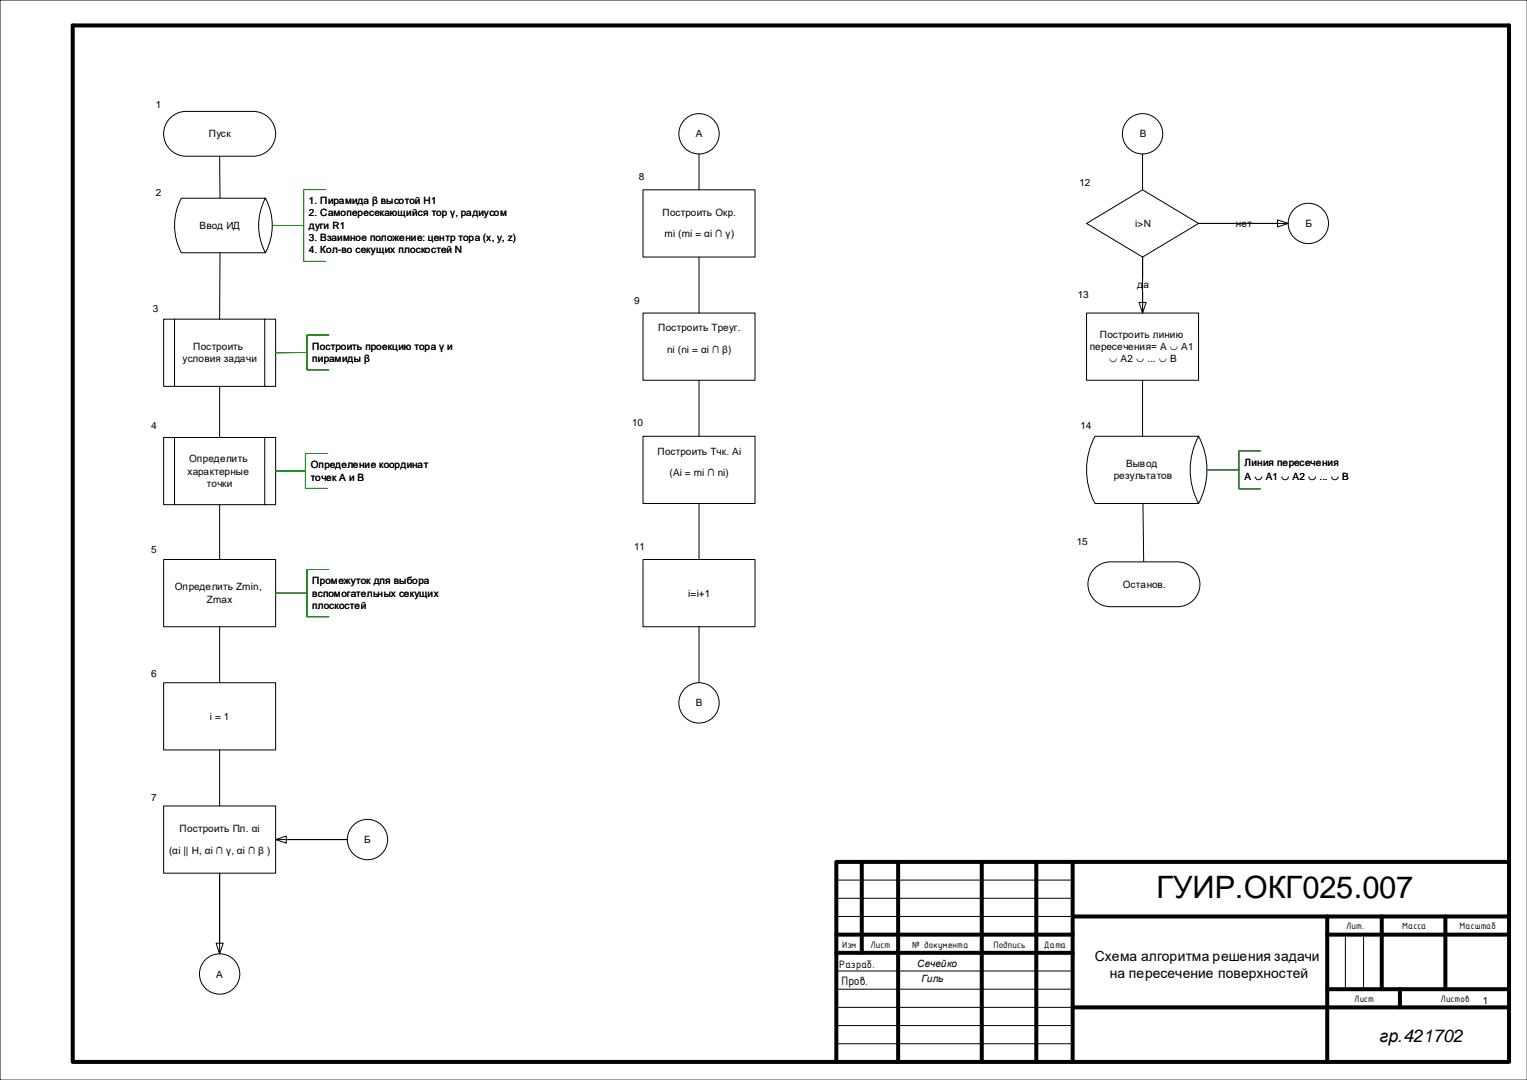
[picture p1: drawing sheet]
<svg xmlns="http://www.w3.org/2000/svg" width="420mm" height="297mm" viewBox="0 0 420 297" stroke-linecap="round" stroke-linejoin="round" font-family="sans-serif">
<path d="M420 0h-420v297h420M230 242h65M230 247h65M230 252h65M370 257v15M375 257v15M230 267h65M230 272h65M230 277h65.1M230 282h65M230 287h65" fill="none" stroke="#000" stroke-width=".28"/>
<g fill="none" stroke="#000" stroke-width="1.1">
<path d="M20 7h395v285h-395zM237 237v25M247 237v55M270 237v55M285 237v55M295 237v55M415 237h-185v55M230 257h65M295 252h120M365 252v40M365 257h50M380 252v20"/>
<path d="M397.5 252v20M230 262h65M295 277h120M365 272h50M385 272v5"/>
</g>
<path d="M46.8 32.4a6.1 6.1 0 0 1 4.4-1.8h18.4a6.2 6.2 0 0 1 6.2 6.2 6.2 6.2 0 0 1-6.2 6.2h-18.4a6.2 6.2 0 0 1-5.7-3.8 6.2 6.2 0 0 1 1.3-6.8z" fill-rule="evenodd" fill="#fff"/>
<path d="M46.8 32.4a6.1 6.1 0 0 1 4.4-1.8h18.4a6.2 6.2 0 0 1 6.2 6.2 6.2 6.2 0 0 1-6.2 6.2h-18.4a6.2 6.2 0 0 1-5.7-3.8 6.2 6.2 0 0 1 1.3-6.8z" fill="none" stroke="#000" stroke-width=".28"/>
<path d="M45 87.8h30.8v18.4h-30.8z" fill-rule="evenodd" fill="#fff"/>
<path d="M45 87.8h30.8v18.4h-30.8zM48 87.8v18.4M72.8 87.8v18.4" fill="none" stroke="#000" stroke-width=".28"/>
<path d="M45 120.3h30.8v18.5h-30.8z" fill-rule="evenodd" fill="#fff"/>
<path d="M45 120.3h30.8v18.5h-30.8zM48 120.3v18.5M72.8 120.3v18.5" fill="none" stroke="#000" stroke-width=".28"/>
<path d="M45 153.8h30.8v18.5h-30.8z" fill-rule="evenodd" fill="#fff"/>
<path d="M45 153.8h30.8v18.5h-30.8z" fill="none" stroke="#000" stroke-width=".28"/>
<path d="M45 187.7h30.8v18.5h-30.8z" fill-rule="evenodd" fill="#fff"/>
<path d="M45 187.7h30.8v18.5h-30.8z" fill="none" stroke="#000" stroke-width=".28"/>
<path d="M45 221.6h30.8v18.5h-30.8z" fill-rule="evenodd" fill="#fff"/>
<path d="M45 221.6h30.8v18.5h-30.8z" fill="none" stroke="#000" stroke-width=".28"/>
<circle cx="101.1" cy="230.9" r="5.5" fill="#fff"/>
<g fill="none" stroke="#000" stroke-width=".28">
<path d="M75.8 230.9l2.9-1v1.9zM78.7 230.9h16.8"/>
<circle cx="101.1" cy="230.9" r="5.5"/>
</g>
<circle cx="60.4" cy="267.8" r="5.5" fill="#fff"/>
<g fill="none" stroke="#000" stroke-width=".28">
<path d="M59.4 259.4h2l-1 2.9zM60.4 240.1v19.3"/>
<circle cx="60.4" cy="267.8" r="5.5"/>
</g>
<circle cx="192.2" cy="36.8" r="5.5" fill="#fff"/>
<circle cx="192.2" cy="36.8" r="5.5" fill="none" stroke="#000" stroke-width=".28"/>
<path d="M176.8 52.2h30.8v18.5h-30.8z" fill-rule="evenodd" fill="#fff"/>
<path d="M176.8 52.2h30.8v18.5h-30.8z" fill="none" stroke="#000" stroke-width=".28"/>
<path d="M176.8 86.1h30.8v18.5h-30.8z" fill-rule="evenodd" fill="#fff"/>
<path d="M176.8 86.1h30.8v18.5h-30.8z" fill="none" stroke="#000" stroke-width=".28"/>
<path d="M176.8 120h30.8v18.4h-30.8z" fill-rule="evenodd" fill="#fff"/>
<path d="M176.8 120h30.8v18.4h-30.8z" fill="none" stroke="#000" stroke-width=".28"/>
<path d="M176.8 153.8h30.8v18.5h-30.8z" fill-rule="evenodd" fill="#fff"/>
<path d="M176.8 153.8h30.8v18.5h-30.8z" fill="none" stroke="#000" stroke-width=".28"/>
<circle cx="192.2" cy="193.3" r="5.5" fill="#fff"/>
<circle cx="192.2" cy="193.3" r="5.5" fill="none" stroke="#000" stroke-width=".28"/>
<circle cx="314.2" cy="36.8" r="5.5" fill="#fff"/>
<circle cx="314.2" cy="36.8" r="5.5" fill="none" stroke="#000" stroke-width=".28"/>
<path d="M298.8 61.4l15.4-9.2 15.4 9.2-15.4 9.3z" fill-rule="evenodd" fill="#fff"/>
<path d="M298.8 61.4l15.4-9.2 15.4 9.2-15.4 9.3z" fill="none" stroke="#000" stroke-width=".28"/>
<circle cx="359.8" cy="61.4" r="5.5" fill="#fff"/>
<g fill="none" stroke="#000" stroke-width=".28">
<path d="M192.2 42.3v9.9M314.2 42.3v9.9M192.2 70.7v15.4M329.6 61.4h21.7M351.3 60.5l3 .9-3 1zM192.2 104.6v15.4M192.2 138.4v15.4M192.2 172.3v15.4"/>
<circle cx="359.8" cy="61.4" r="5.5"/>
</g>
<g fill="#fff">
<path d="M339.7 59.7h4.5v3.4h-4.5z" fill-rule="evenodd"/>
<path d="M298.8 86.1h30.8v18.5h-30.8z" fill-rule="evenodd"/>
</g>
<path d="M298.8 86.1h30.8v18.5h-30.8z" fill="none" stroke="#000" stroke-width=".28"/>
<path d="M301.1 120h28.5a19.6 19.6 0 0 1 0 18.4h-28.5a19.6 19.6 0 0 1 0-18.4z" fill-rule="evenodd" fill="#fff"/>
<path d="M301.1 120h28.5a19.6 19.6 0 0 1 0 18.4h-28.5a19.6 19.6 0 0 1 0-18.4zM329.6 120a19.6 19.6 0 0 0 0 18.4M314.3 138.4l.2 16.1" fill="none" stroke="#000" stroke-width=".28"/>
<path d="M301 156.3a6.1 6.1 0 0 1 4.4-1.8h18.4a6.2 6.2 0 0 1 6.2 6.2 6.2 6.2 0 0 1-6.2 6.1h-18.4a6.2 6.2 0 0 1-5.7-3.8 6.2 6.2 0 0 1 1.3-6.7z" fill-rule="evenodd" fill="#fff"/>
<path d="M314.2 70.7v12.5M313.2 83.2h2l-1 2.9zM314.2 104.6v15.4M301 156.3a6.1 6.1 0 0 1 4.4-1.8h18.4a6.2 6.2 0 0 1 6.2 6.2 6.2 6.2 0 0 1-6.2 6.1h-18.4a6.2 6.2 0 0 1-5.7-3.8 6.2 6.2 0 0 1 1.3-6.7z" fill="none" stroke="#000" stroke-width=".28"/>
<path d="M89.5 52.1h-6v19.8h6M74.9 62h8.6M84.4 96.9l-8.6 .1M90.4 92.1h-6v9.6h6M331.9 129.2h8.8M346.7 124h-6v10.4h6M90.4 156.6h-6v13h6M75.8 163.1h8.6" fill="none" stroke="#008000" stroke-width=".28"/>
<path d="M49.9 54.5h23.1a15.9 15.9 0 0 1 0 15h-23.1a15.9 15.9 0 0 1 0-15z" fill-rule="evenodd" fill="#fff"/>
<path d="M49.9 54.5h23.1a15.9 15.9 0 0 1 0 15h-23.1a15.9 15.9 0 0 1 0-15zM60.4 43l.1 11.5M73 54.5a15.9 15.9 0 0 0 0 15M60.5 69.5l-.1 18.3M314.2 70.7v15.4M329.6 61.4h24.7M60.4 106.2v14.1M60.4 138.8v15M60.4 172.3v15.4M60.4 206.2v15.4M75.8 230.9h19.7M60.4 240.1v22.2" fill="none" stroke="#000" stroke-width=".28"/>
<path d="M84 129.5h-8.2M90 124.7h-6v9.6h6" fill="none" stroke="#008000" stroke-width=".28"/>
<path d="M312.6 76.7h3.2v3.4h-3.2z" fill-rule="evenodd" fill="#fff"/>
<path d="M314.2 70.7v15.4" fill="none" stroke="#000" stroke-width=".28"/>
<text font-size="8.5" x="318" y="247">ГУИР.ОКГ025.007</text>
<text font-size="4.9" x="379.4" y="286.6">гр.421702</text>
<g font-size="3.8">
<text x="301.1" y="264.1">Схема алгоритма решения задачи</text>
<text x="305.2" y="268.8">на пересечение поверхностей</text>
</g>
<text font-size="3.6" x="231.4" y="270.8">Пров.</text>
<text font-size="3.2" x="230.8" y="266.1">Разраб.</text>
<g font-size="2.8">
<text x="42.9" y="29.7">1</text>
<text x="57.4" y="37.7">Пуск</text>
<text x="191.4" y="37.7">А</text>
<text x="313.4" y="37.7">В</text>
<text x="42.9" y="53.9">2</text>
<text x="175.6" y="49.5">8</text>
<text x="296.9" y="51.2">12</text>
<text x="85" y="56.1">1. Пирамида β высотой H1</text>
<text x="85" y="59.5">2. Самопересекающийся тор γ, радиусом</text>
<text x="182.2" y="59.3">Построить Окр.</text>
<text x="54.9" y="62.9">Ввод ИД</text>
<text x="85" y="62.9">дуги R1</text>
<text x="182.8" y="65.2">mi (mi = αi ∩ γ)</text>
<text x="312.2" y="62.3">i&gt;N</text>
<text x="339.9" y="62.3">нет</text>
<text x="359.1" y="62.3">Б</text>
<text x="85" y="66.3">3. Взаимное положение: центр тора (x, y, z)</text>
<text x="85" y="69.7">4. Кол-во секущих плоскостей N</text>
<text x="174.4" y="83.5">9</text>
<text x="296.4" y="82">13</text>
<text x="312.8" y="79.3">да</text>
<text x="42" y="85.9">3</text>
<text x="181" y="91.1">Построить Треуг.</text>
<text x="302.5" y="92.8">Построить линию</text>
<text x="50.1" y="99.6">условия задачи</text>
<text x="53.1" y="96.2">Построить</text>
<text x="85.9" y="96.1">Построить проекцию тора γ и</text>
<text x="85.9" y="99.5">пирамиды β</text>
<text x="183.5" y="97">ni (ni = αi ∩ β)</text>
<text x="299.7" y="96.2">пересечения= A ◡ A1</text>
<text x="305" y="99.6">◡ A2 ◡ ... ◡ B</text>
<text x="41.6" y="118.1">4</text>
<text x="173.9" y="117.1">10</text>
<text x="297.2" y="118.1">14</text>
<text x="180.8" y="125">Построить Тчк. Ai</text>
<text x="51.6" y="130.5">характерные</text>
<text x="52" y="127.1">Определить</text>
<text x="85.5" y="128.7">Определение координат</text>
<text x="184.1" y="130.9">(Ai = mi ∩ ni)</text>
<text x="306.3" y="131.8">результатов</text>
<text x="309.7" y="128.5">Вывод</text>
<text x="342.3" y="128">Линия пересечения</text>
<text x="56.9" y="133.9">точки</text>
<text x="85.5" y="132.1">точек А и В</text>
<text x="342.3" y="132.1">A ◡ A1 ◡ A2 ◡ ... ◡ B</text>
<text x="296.2" y="149.9">15</text>
<text x="41.6" y="152.1">5</text>
<text x="174.4" y="151.1">11</text>
<text x="85.9" y="160.7">Промежуток для выбора</text>
<text x="308.8" y="161.6">Останов.</text>
<text x="48.1" y="162.4">Определить Zmin,</text>
<text x="56.9" y="165.8">Zmax</text>
<text x="85.9" y="164.1">вспомогательных секущих</text>
<text x="85.9" y="167.4">плоскостей</text>
<text x="189.3" y="164.1">i=i+1</text>
<text x="41.6" y="186.1">6</text>
<text x="57.7" y="198">i = 1</text>
<text x="191.4" y="194.3">В</text>
<text x="41.6" y="220.1">7</text>
<text x="49.4" y="228.8">Построить Пл. αi</text>
<text x="100.2" y="231.9">Б</text>
<text x="46.5" y="234.7">(αi || H, αi ∩ γ, αi ∩ β )</text>
<text x="370.2" y="255.5">Лит.</text>
<text x="385.6" y="255.5">Масса</text>
<text x="401.4" y="255.5">Масштаб</text>
<text x="231.6" y="260.5">Изм</text>
<text x="239.4" y="260.5">Лист</text>
<text x="250.9" y="260.5">№ документа</text>
<text x="273.2" y="260.5">Подпись</text>
<text x="287" y="260.5">Дата</text>
<text x="59.5" y="268.9">А</text>
<text x="252.2" y="265.9">Сечейко</text>
<text x="253.4" y="270.2">Гиль</text>
<text x="372.5" y="275.5">Лист</text>
<text x="396.2" y="275.5">Листов</text>
<text x="407.8" y="275.9">1</text>
</g>
</svg>
